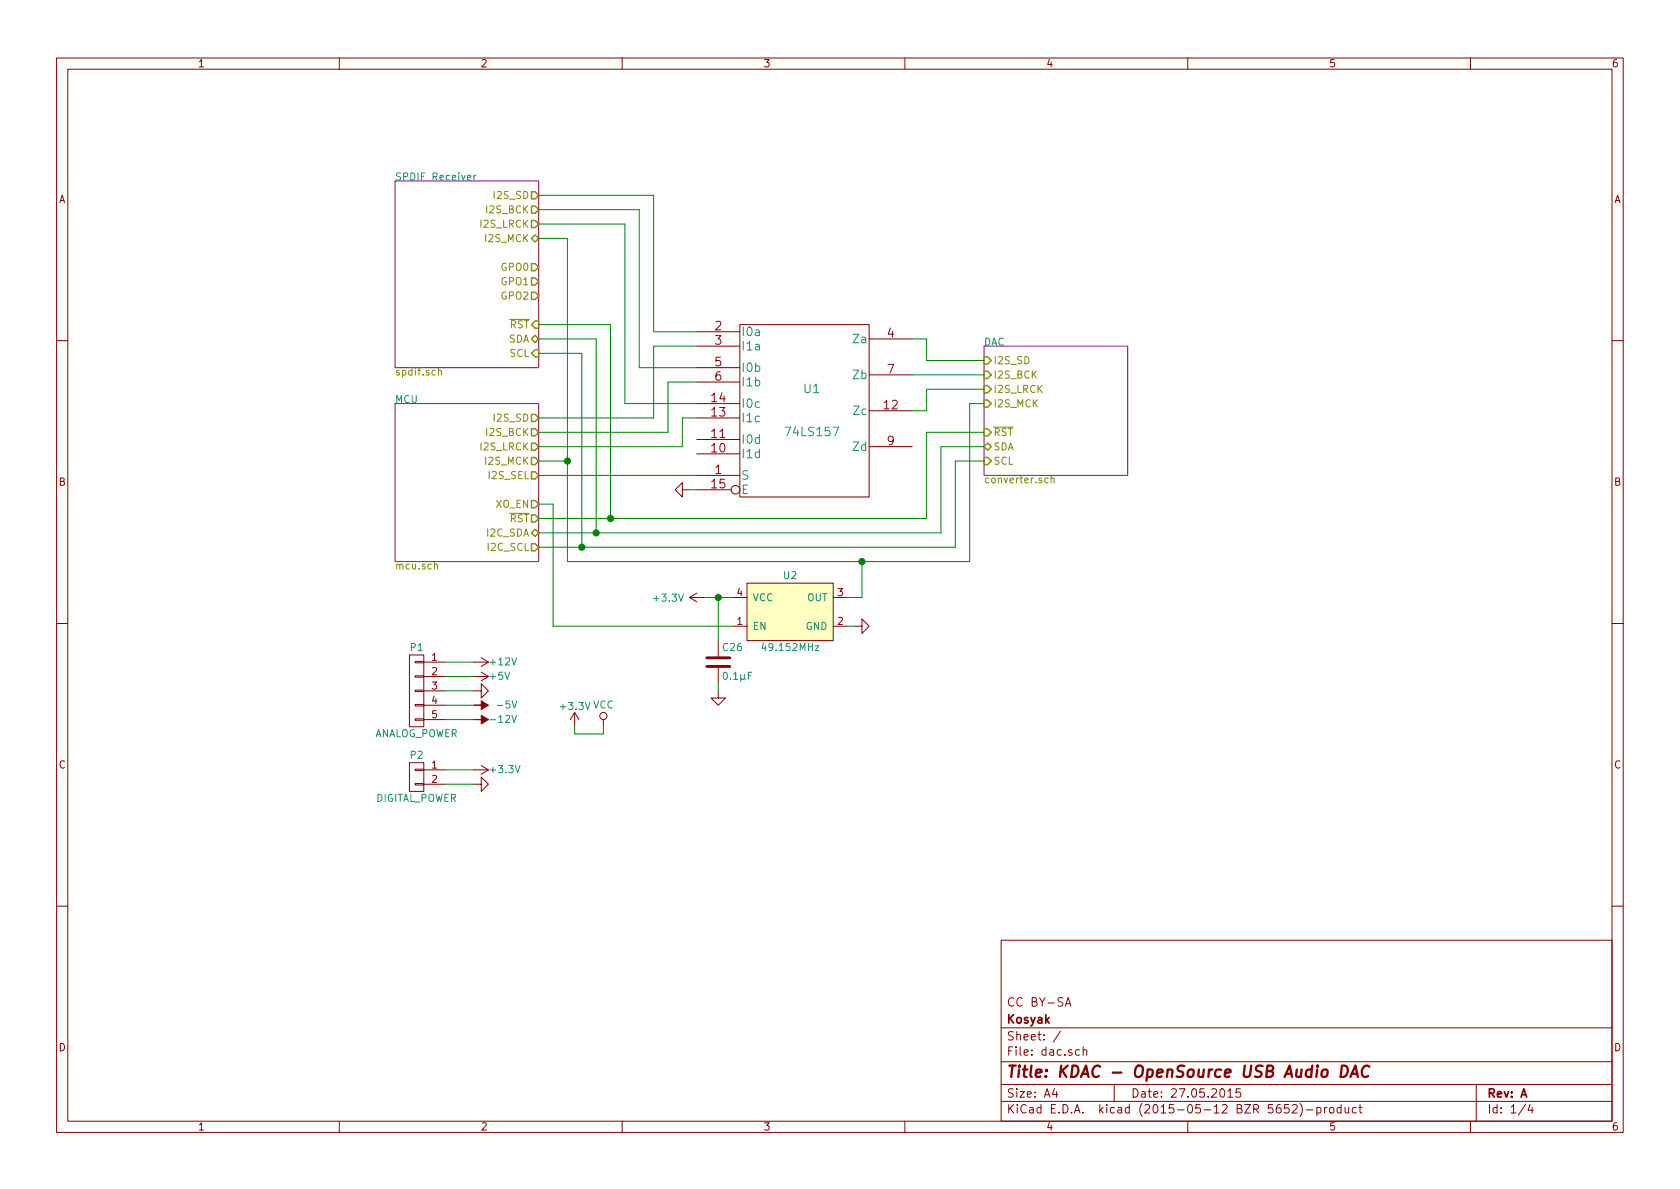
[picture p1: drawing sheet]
<svg xmlns="http://www.w3.org/2000/svg" width="297mm" height="210mm" viewBox="0 0 297 210" stroke-linecap="round" stroke-linejoin="round" font-family="sans-serif">
<g fill="none" stroke="#840000" stroke-width=".18">
<path d="M10 10.3h277v189.9h-277zM12 12.2h273v186.1h-273zM60 10.3v1.9M110 10.3v1.9M160 10.3v1.9M210 10.3v1.9M260 10.3v1.9M123.2 58.7h7.6M130.8 57.4h22.9v30.5h-22.9zM153.7 59.9h7.6M10 60.2h2M123.2 61.2h7.6"/>
<path d="M123.2 65h7.6M123.2 67.6h7.6M123.2 77.7h7.6M123.2 73.9h7.6M123.2 71.4h7.6M153.7 66.3h7.6M153.7 79h7.6M153.7 72.6h7.6M285 60.2h2M120.6 86.6v-1.3l-1.2 1.3 1.2 1.3v-1.3h1.3M123.2 84.1h7.6M123.2 80.3h7.6"/>
<path d="M123.2 86.6h6.1M10 110.3h2M72.4 115.8h2.5v12.7h-2.5zM73.4 119.5h1.5v.3h-1.5zM73.4 117h1.5v.2h-1.5zM74.9 117.1h3.8M74.9 119.6h3.8M83.8 117.1h2.6M83.8 119.6h2.6M85.1 116.3l1.3 .8M85.1 118.9l1.3 .7M86.4 117.1l-1.3 .8"/>
<path d="M86.4 119.6l-1.3 .8M121.9 105.7h2.6M121.9 105.7l1.3 .7M123.2 104.9l-1.3 .8M127 113.3v2.8M127 118.1v2.8M129.5 110.7h2.6M129.5 105.7h2.6M132.1 103.1h15.2v10.2h-15.2zM147.3 110.7h2.6M147.3 105.7h2.6M151.1 110.7h1.3v-1.2l1.3 1.2-1.3 1.3v-1.3"/>
<path d="M285 110.3h2M72.4 134.9h2.5v5h-2.5zM73.4 127.1h1.5v.3h-1.5zM73.4 124.6h1.5v.2h-1.5zM73.4 122h1.5v.3h-1.5zM73.4 138.6h1.5v.2h-1.5zM73.4 136h1.5v.3h-1.5zM74.9 122.2h3.8M74.9 124.7h3.8M74.9 127.2h3.8M74.9 136.1h3.8M74.9 138.7h3.8"/>
<path d="M83.8 122.2h1.3v-1.3l1.3 1.3-1.3 1.2v-1.2M83.8 138.7h1.3v-1.3l1.3 1.3-1.3 1.2v-1.2M83.8 136.1h2.6M85.1 135.4l1.3 .7M86.4 136.1l-1.3 .8M101.6 126l-.8 1.2M101.6 126v2.5M101.6 126l.8 1.2M106.7 127.2v1.3M127 122.2v1.2h1.3l-1.3 1.3-1.3-1.3h1.3M10 160.2h2M177 166.3h108v32h-108z"/>
<path d="M188.4 177.9l.4-1.5 .6 1.5M188.5 177.5h.7M285 160.2h2M60 198.3v1.9M110 198.3v1.9M160 198.3v1.9M177 194.8h108M177 191.8h108M177 187.8h108M177 181.8h108M186.4 192.5l-.3 1h.9M186.8 193v1"/>
<path d="M187.5 182.3l-1.3 2M190.9 185.7l-.5-.1-.3 .3 .1 .6 .2 .1 .5-.1M191.5 185.7l.2-.1 .4 .1 .1 .9M191.5 185.1v1.5M197 191.8v3M210 198.3v1.9M217.1 193l.4-.5v1.5M217.1 194h.9M219.3 192.5h-.7l-.1 .7 .2-.1 .5 .1 .2 .2-.1 .5-.2 .1-.6-.1M227.9 195.3h-.7l-.1 .7 .2-.1 .5 .1 .1 .2v.5l-.2 .1-.6-.1M228.5 195.5l.2-.2h.4l.3 .5-1 1h1M229.8 195.1a1.71 1.71 0 0 1 0 2.3"/>
<path d="M231 196.3h1.1M232.8 195.9l.5-.1 .3 .3-.2 .6h-.6M232.8 195.8v1.5M234.2 195.8v1M234.6 195.8l-.4 .3M235.1 196l.2-.2 .5 .2v.5l-.1 .2-.4 .1-.2-.1zM237.1 195.9l-.4-.1-.3 .3 .1 .6 .2 .1 .4-.1M237.1 195.3v1.5M237.8 195.8l.1 .9 .4 .1 .2-.1M238.5 195.8v1M239.8 195.9l-.4-.1-.3 .3 .1 .6 .2 .1 .4-.1M240.3 195.8h.5"/>
<path d="M240.5 195.3v1.3l.3 .2M260 198.3v1.9M261 191.8v6.5M269.7 195.2l-1.2 2M270.5 195.2l-.3 1.1h.9M270.9 195.8v1"/>
<circle cx="130" cy="86.6" r=".76"/>
<circle cx="106.7" cy="126.6" r=".63"/>
</g>
<path d="M237.3 188.4a.97 .97 0 0 1 1 .6 .97 .97 0 0 1-.3 1.2l-.5 .2h-.5zM238.8 190.4l.8-2 .5 2M239 189.9h1M242.1 188.6a.87 .87 0 0 0-1 0 .87 .87 0 0 0-.3 1 .69 .69 0 0 0 .3 .8 .69 .69 0 0 0 .8-.1" fill="none" stroke="#840000" stroke-width=".41"/>
<path d="M69.8 32h25.4v33h-25.4zM69.8 71.4h25.4v27.9h-25.4zM174 61.2h25.4v22.9h-25.4z" fill="none" stroke="#840084" stroke-width=".18"/>
<path d="M90.1 56.5h3.5M77.5 65.6l.2-.1 .3 .1 .1 .7M77.5 65.1v1.2M175.7 75.5h3.4M76.8 99.9l.2-.1h.3v.8M90.1 90.8h3.5M185.3 84.6l-.4-.1-.2 .3 .1 .5h.5M185.9 84.7l.1-.2 .3 .1 .1 .8M185.9 84.1v1.3" fill="none" stroke="#848400" stroke-width=".18"/>
<g fill="none" stroke="#848400" stroke-width=".25">
<path d="M94 33.9h.6l.6 .6-.6 .7h-.6zM94 36.4h.6l.6 .7-.6 .6h-.6zM94 39h.6l.6 .6-.6 .7h-.6zM94 59.9l.6-.6 .6 .6-.6 .7zM94 42.2l.6-.7 .6 .7-.6 .6zM94 46.6h.6l.6 .6-.6 .7h-.6zM94 49.1h.6l.6 .7-.6 .6h-.6zM94 51.7h.6l.6 .6-.6 .7h-.6zM94.6 56.8h.6v1.2h-.6l-.6-.6zM94 75.8h.6l.6 .6-.6 .7h-.6zM94 73.3h.6l.6 .6-.6 .6h-.6zM94 78.4h.6l.6 .6-.6 .6h-.6z"/>
<path d="M94.6 61.8h.6v1.3h-.6l-.6-.6zM174 63.1h.6l.7 .6-.7 .7h-.6zM174 65.7h.6l.7 .6-.7 .6h-.6zM174 68.2h.6l.7 .6-.7 .7h-.6zM174 70.7h.6l.7 .7-.7 .6h-.6zM174 75.8h.6l.7 .6-.7 .7h-.6zM174 79l.6-.6 .7 .6-.7 .6zM94 91.1h.6l.6 .6-.6 .6h-.6zM94 80.9h.6l.6 .6-.6 .7h-.6zM94 96.1h.6l.6 .7-.6 .6h-.6zM94 94.2l.6-.6 .6 .6-.6 .7zM94 83.4h.6l.6 .7-.6 .6h-.6z"/>
<path d="M94 88.5h.6l.6 .6-.6 .7h-.6zM174 80.9h.6l.7 .6-.7 .7h-.6z"/>
</g>
<path d="M82.7 31.4l.5-.1v-.2l-.4-.1-.1 .2v.6h.5M83.8 31v.8M84.2 31l-.4 .2" fill="none" stroke="#008484" stroke-width=".18"/>
<g fill="none" stroke="#008400" stroke-width=".18">
<path d="M95.2 37.1h17.8v27.9h10.2M95.2 39.6h15.3v31.8h12.7M95.2 34.5h20.4v24.2h7.6M95.2 42.2h5.1v57.1h71.1v-27.9h2.6M95.2 59.9h10.2v34.3M95.2 57.4h12.7v34.3M161.3 59.9h2.5v3.8h10.2M95.2 62.5h7.7v34.3M123.2 67.6h-5.1v8.8h-22.9M123.2 73.9h-2.6v5.1h-25.4M123.2 61.2h-7.6v12.7h-20.4M161.3 66.3h12.7"/>
<path d="M174 68.8h-10.2v3.8h-2.5M174 76.4h-10.2v15.3h-68.6M174 79h-7.6v15.2h-71.2M95.2 81.5h5.1M95.2 84.1h28M95.2 89.1h2.6v21.6h31.7M121.9 86.6h1.3M152.4 99.3v6.4h-2.5M174 81.5h-5.1v15.3h-73.7M78.7 117.1h5.1M78.7 119.6h5.1M124.5 105.7h5"/>
<path d="M127 105.7v7.6M149.9 110.7h1.2M78.7 122.2h5.1M78.7 124.7h5.1M78.7 127.2h5.1M78.7 136.1h5.1M78.7 138.7h5.1M101.6 128.5v1.3h5.1v-1.3M127 120.9v1.3"/>
</g>
<g fill="#840000" stroke="#840000" stroke-width=".18">
<path d="M83.8 127.2h1.3v-.7l1.3 .7-1.3 .8v-.8z"/>
<path d="M83.8 124.7h1.3v-.8l1.3 .8-1.3 .8v-.8z"/>
</g>
<g fill="#008400" stroke="#008400" stroke-width=".25">
<circle cx="100.3" cy="81.5" r=".51"/>
<circle cx="152.4" cy="99.3" r=".51"/>
<circle cx="108" cy="91.7" r=".51"/>
<circle cx="105.4" cy="94.2" r=".51"/>
<circle cx="102.9" cy="96.8" r=".51"/>
<circle cx="127" cy="105.7" r=".51"/>
</g>
<path d="M132.1 103.1h15.2v10.2h-15.2z" fill="#ffffc2" stroke="#ffffc2" stroke-width=".25"/>
<path d="M125 117.9h4M125 116.3h4" fill="none" stroke="#840000" stroke-width=".51"/>
<text font-size="2.8" fill="#840000" x="178" y="190.5">Title: KDAC - OpenSource USB Audio DAC</text>
<g font-size="2.1" fill="#840000">
<text x="126.4" y="58.4">2</text>
<text x="156.9" y="59.7">4</text>
<text x="126.4" y="61">3</text>
<text x="126.4" y="64.8">5</text>
<text x="125.8" y="71.1">14</text>
<text x="126.4" y="67.3">6</text>
<text x="156.9" y="66">7</text>
<text x="125.8" y="77.5">11</text>
<text x="125.8" y="73.7">13</text>
<text x="156.3" y="72.4">12</text>
<text x="125.8" y="80">10</text>
<text x="126.4" y="83.8">1</text>
<text x="156.9" y="78.7">9</text>
<text x="125.8" y="86.4">15</text>
<text x="178" y="178">CC BY-SA</text>
<text x="178" y="184">Sheet: /</text>
<text x="178" y="181">Kosyak</text>
<text x="178" y="186.7">File: dac.sch</text>
<text x="178" y="196.9">KiCad E.D.A. kicad (2015-05-12 BZR 5652)-product</text>
<text x="178" y="194.1">Size: A4</text>
<text x="200" y="194.1">Date: 27.05.2015</text>
<text x="263" y="194.1">Rev: A</text>
<text x="263" y="196.9">Id: 1/4</text>
</g>
<g font-size="2.1" fill="#008484">
<text x="131.1" y="59.4">I0a</text>
<text x="131.1" y="62">I1a</text>
<text x="131.1" y="65.8">I0b</text>
<text x="150.9" y="60.7">Za</text>
<text x="131.1" y="68.3">I1b</text>
<text x="142.2" y="69.5">U1</text>
<text x="150.8" y="67.1">Zb</text>
<text x="131.1" y="74.7">I1c</text>
<text x="131.1" y="72.1">I0c</text>
<text x="139.2" y="77.1">74LS157</text>
<text x="150.9" y="73.4">Zc</text>
<text x="131.1" y="81">I1d</text>
<text x="131.1" y="78.5">I0d</text>
<text x="150.8" y="79.8">Zd</text>
<text x="131.1" y="84.8">S</text>
<text x="131.1" y="87.4">E</text>
</g>
<g font-size="1.8" fill="#840000">
<text x="35" y="11.9">1</text>
<text x="85" y="11.9">2</text>
<text x="135" y="11.9">3</text>
<text x="185" y="11.9">4</text>
<text x="235" y="11.9">5</text>
<text x="285" y="11.9">6</text>
<text x="10.4" y="35.9">A</text>
<text x="285.4" y="35.9">A</text>
<text x="10.4" y="85.9">B</text>
<text x="285.4" y="85.9">B</text>
<text x="130.3" y="105.4">4</text>
<text x="148.1" y="105.4">3</text>
<text x="130.3" y="110.5">1</text>
<text x="148.1" y="110.5">2</text>
<text x="76.4" y="116.8">1</text>
<text x="76.4" y="119.4">2</text>
<text x="76.4" y="121.9">3</text>
<text x="76.4" y="124.5">4</text>
<text x="76.4" y="127">5</text>
<text x="10.4" y="135.9">C</text>
<text x="76.4" y="135.9">1</text>
<text x="285.4" y="135.9">C</text>
<text x="76.4" y="138.4">2</text>
<text x="10.4" y="185.9">D</text>
<text x="285.4" y="185.9">D</text>
<text x="35" y="199.9">1</text>
<text x="85" y="199.9">2</text>
<text x="135" y="199.9">3</text>
<text x="185" y="199.9">4</text>
<text x="235" y="199.9">5</text>
<text x="285" y="199.9">6</text>
</g>
<g font-size="1.8" fill="#008484">
<text x="69.8" y="31.9">SPDIF Receiver</text>
<text x="174" y="61.1">DAC</text>
<text x="69.8" y="71.3">MCU</text>
<text x="115.7" y="106.4">+3.3V</text>
<text x="133.1" y="106.3">VCC</text>
<text x="138.6" y="102.4">U2</text>
<text x="142.6" y="106.3">OUT</text>
<text x="133.1" y="111.4">EN</text>
<text x="142.4" y="111.4">GND</text>
<text x="72.6" y="115.1">P1</text>
<text x="86.8" y="117.6">+12V</text>
<text x="127.9" y="115.1">C26</text>
<text x="135.2" y="115.1">49.152MHz</text>
<text x="86.7" y="120.2">+5V</text>
<text x="88.2" y="125.3">-5V</text>
<text x="99.3" y="125.5">+3.3V VCC</text>
<text x="128" y="120.2">0.1µF</text>
<text x="66" y="130.3">ANALOG_POWER</text>
<text x="87" y="127.8">-12V</text>
<text x="72.6" y="134.2">P2</text>
<text x="86.9" y="136.7">+3.3V</text>
<text x="66.3" y="141.8">DIGITAL_POWER</text>
</g>
<g font-size="1.8" fill="#848400">
<text x="87.5" y="35.2">I2S_SD</text>
<text x="85" y="40.3">I2S_LRCK</text>
<text x="86.1" y="37.7">I2S_BCK</text>
<text x="85.9" y="42.8">I2S_MCK</text>
<text x="88.6" y="47.9">GPO0</text>
<text x="88.6" y="50.4">GPO1</text>
<text x="88.6" y="53">GPO2</text>
<text x="90" y="58">RST</text>
<text x="89.8" y="60.6">SDA</text>
<text x="90" y="63.1">SCL</text>
<text x="175.7" y="64.4">I2S_SD</text>
<text x="69.8" y="66.4">spdif.sch</text>
<text x="175.7" y="66.9">I2S_BCK</text>
<text x="175.7" y="69.5">I2S_LRCK</text>
<text x="86.1" y="77.1">I2S_BCK</text>
<text x="87.5" y="74.5">I2S_SD</text>
<text x="175.7" y="72">I2S_MCK</text>
<text x="175.7" y="77.1">RST</text>
<text x="85" y="79.6">I2S_LRCK</text>
<text x="85.9" y="82.2">I2S_MCK</text>
<text x="175.7" y="79.6">SDA</text>
<text x="175.7" y="82.2">SCL</text>
<text x="86.5" y="84.7">I2S_SEL</text>
<text x="87.6" y="89.8">XO_EN</text>
<text x="174" y="85.4">converter.sch</text>
<text x="86.1" y="94.9">I2C_SDA</text>
<text x="90" y="92.3">RST</text>
<text x="69.8" y="100.7">mcu.sch</text>
<text x="86.3" y="97.4">I2C_SCL</text>
</g>
</svg>
